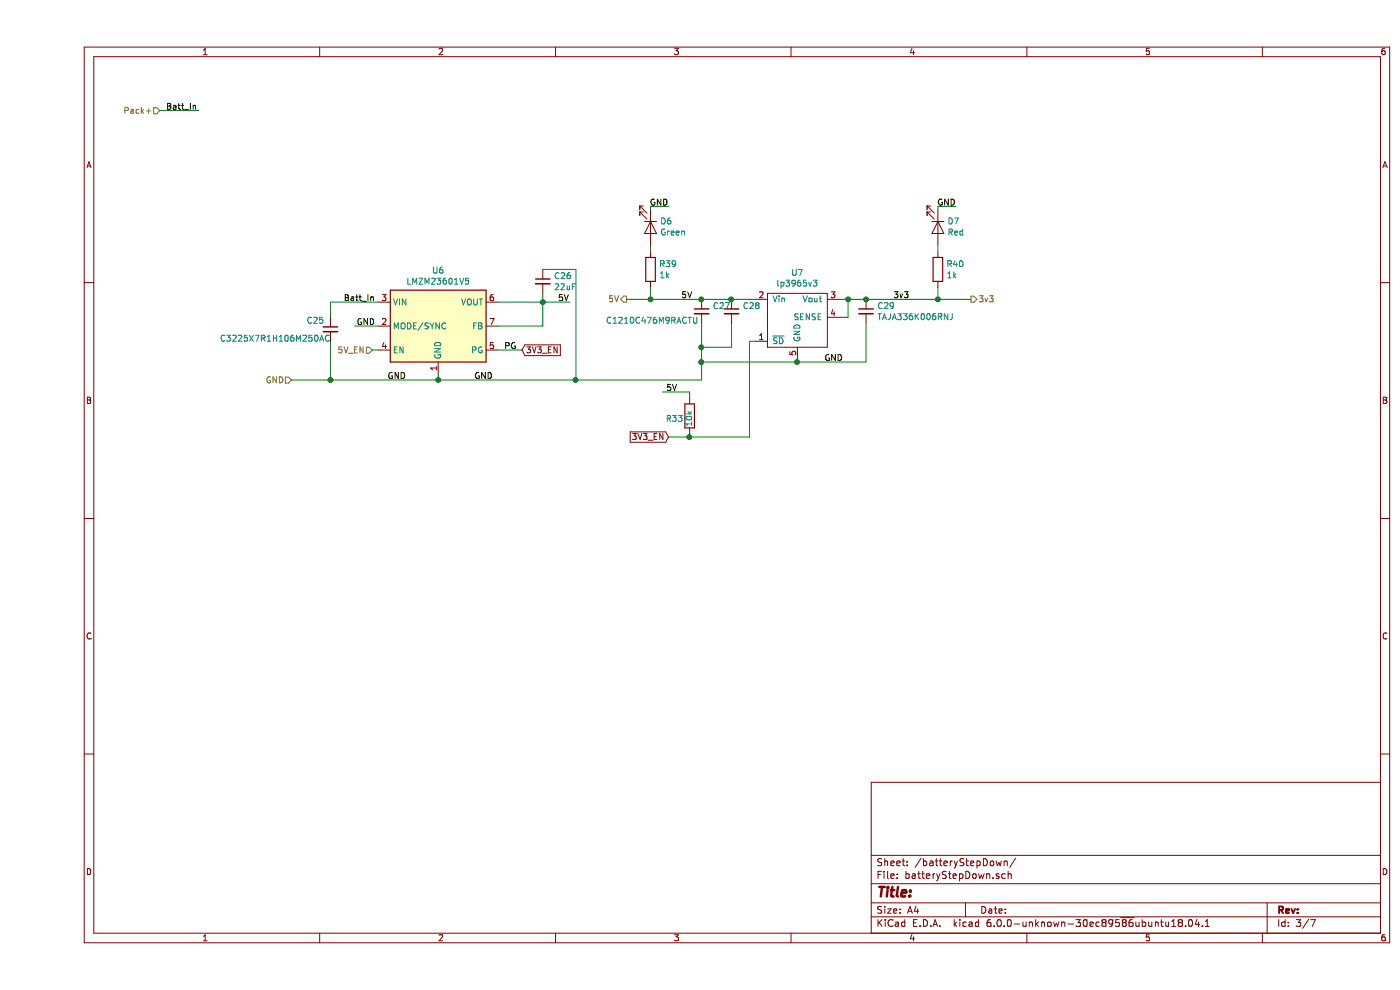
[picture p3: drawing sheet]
EESchema Schematic File Version 5
LIBS:main_board_onion-cache
EELAYER 29 0
EELAYER END
$Descr A4 11693 8268
encoding utf-8
Sheet 3 7
Title ""
Date ""
Rev ""
Comp ""
Comment1 ""
Comment2 ""
Comment3 ""
Comment4 ""
$EndDescr
$Comp
L Regulator_Switching:LMZM23601V5 U6
U 1 1
P 3350 2725
F 0 "U6" H 3350 3192 50  0000 C CNN
F 1 "LMZM23601V5" H 3350 3101 50  0000 C CNN
F 2 "Package_LGA:Texas_SIL0010A_MicroSiP-10-1EP_3.8x3mm_P0.6mm_EP0.7x2.9mm_ThermalVias" H 3350 1875 50  0001 C CNN
F 3 "http://www.ti.com/lit/ds/symlink/lmzm23601.pdf" H 3350 1975 50  0001 C CNN
	1    3350 2725
	1    0    0    -1  
$EndComp
$Comp
L Device:C_Small C26
U 1 1
P 4225 2350
F 0 "C26" H 4317 2396 50  0000 L CNN
F 1 "22uF" H 4317 2305 50  0000 L CNN
F 2 "Capacitor_SMD:C_0805_2012Metric" H 4225 2350 50  0001 C CNN
F 3 "~" H 4225 2350 50  0001 C CNN
	1    4225 2350
	1    0    0    -1  
$EndComp
Wire Wire Line
	2450 2525 2450 2650
Wire Wire Line
	2450 2850 2450 3175
Wire Wire Line
	3350 3175 3350 3125
Wire Wire Line
	3850 2525 4225 2525
Wire Wire Line
	4225 2525 4225 2450
Wire Wire Line
	3850 2725 4225 2725
Wire Wire Line
	4225 2725 4225 2525
Connection ~ 4225 2525
Connection ~ 3350 3175
Wire Wire Line
	4225 2250 4500 2250
Wire Wire Line
	4500 2250 4500 3175
$Comp
L LP3965:lp3965v3 U7
U 1 1
P 6350 2650
F 0 "U7" H 6350 3025 50  0000 C CNN
F 1 "lp3965v3" H 6350 2934 50  0000 C CNN
F 2 "Package_TO_SOT_SMD:SOT-223-5" V 6250 2900 50  0001 C CNN
F 3 "" V 6250 2900 50  0001 C CNN
	1    6350 2650
	1    0    0    -1  
$EndComp
Text Label 4350 2525 0    50   ~ 0
5V
Wire Wire Line
	4225 2525 4450 2525
Wire Wire Line
	6700 2500 6775 2500
Wire Wire Line
	6700 2650 6775 2650
Wire Wire Line
	6775 2650 6775 2500
Connection ~ 6775 2500
Wire Wire Line
	6775 2500 6925 2500
$Comp
L Device:C_Small C29
U 1 1
P 6925 2600
F 0 "C29" H 7017 2646 50  0000 L CNN
F 1 "TAJA336K006RNJ" H 7017 2555 50  0000 L CNN
F 2 "Capacitor_SMD:C_1206_3216Metric" H 6925 2600 50  0001 C CNN
F 3 "~" H 6925 2600 50  0001 C CNN
	1    6925 2600
	1    0    0    -1  
$EndComp
Connection ~ 6925 2500
Wire Wire Line
	6925 2500 7525 2500
Wire Wire Line
	6925 2700 6925 3025
Wire Wire Line
	6925 3025 6350 3025
Wire Wire Line
	6350 3025 6350 3000
$Comp
L Device:C_Small C27
U 1 1
P 5550 2600
F 0 "C27" H 5642 2646 50  0000 L CNN
F 1 "C1210C476M9RACTU" H 5250 2375 50  0001 L CNN
F 2 "Capacitor_SMD:C_1210_3225Metric" H 5550 2600 50  0001 C CNN
F 3 "~" H 5550 2600 50  0001 C CNN
	1    5550 2600
	1    0    0    -1  
$EndComp
Text Label 5475 2500 2    50   ~ 0
5V
Connection ~ 5550 2500
Wire Wire Line
	5550 2500 5125 2500
Wire Wire Line
	5550 2700 5550 2900
Wire Wire Line
	5550 3025 6350 3025
Connection ~ 6350 3025
Text Label 3650 3175 0    50   ~ 0
GND
Text Label 6575 3025 0    50   ~ 0
GND
Text Label 2825 2525 2    50   ~ 0
Batt_In
Wire Wire Line
	5800 2700 5800 2900
Wire Wire Line
	5800 2900 5550 2900
Connection ~ 5550 2900
Wire Wire Line
	5550 2900 5550 3025
Wire Wire Line
	5950 2850 6000 2850
Text Label 7150 2500 0    50   ~ 0
3v3
Text HLabel 1025 925  0    50   Input ~ 0
Pack+
Text Label 1075 925  0    50   ~ 0
Batt_In
Wire Wire Line
	1025 925  1350 925 
Text Label 2825 2725 2    50   ~ 0
GND
Wire Wire Line
	2850 2725 2650 2725
Text Label 3900 2925 0    50   ~ 0
PG
Wire Wire Line
	3850 2925 4050 2925
Wire Wire Line
	3350 3175 4500 3175
Connection ~ 5800 2500
Wire Wire Line
	5550 2500 5800 2500
$Comp
L Device:C_Small C28
U 1 1
P 5800 2600
F 0 "C28" H 5892 2646 50  0000 L CNN
F 1 "C1210C476M9RACTU" H 4750 2525 50  0000 L CNN
F 2 "Capacitor_SMD:C_1210_3225Metric" H 5800 2600 50  0001 C CNN
F 3 "~" H 5800 2600 50  0001 C CNN
	1    5800 2600
	1    0    0    -1  
$EndComp
Text Label 2925 3175 0    50   ~ 0
GND
Wire Wire Line
	4500 3175 5550 3175
Wire Wire Line
	5550 3175 5550 3025
Connection ~ 4500 3175
Connection ~ 5550 3025
Wire Wire Line
	2450 2525 2850 2525
Text GLabel 4050 2925 2    50   Input ~ 0
3V3_EN
Text GLabel 5275 3650 0    50   Input ~ 0
3V3_EN
Wire Wire Line
	5800 2500 6000 2500
Text HLabel 2800 2925 0    50   Input ~ 0
5V_EN
Wire Wire Line
	2800 2925 2850 2925
$Comp
L Device:R R33
U 1 1
P 5450 3475
F 0 "R33" H 5500 3500 50  0000 L CNN
F 1 "10k" V 5450 3425 50  0000 L CNN
F 2 "Resistor_SMD:R_0603_1608Metric" V 5380 3475 50  0001 C CNN
F 3 "~" H 5450 3475 50  0001 C CNN
	1    5450 3475
	-1   0    0    1   
$EndComp
Wire Wire Line
	5275 3650 5450 3650
Wire Wire Line
	5950 2850 5950 3650
Wire Wire Line
	5450 3625 5450 3650
Connection ~ 5450 3650
Wire Wire Line
	5450 3650 5950 3650
Wire Wire Line
	5450 3325 5450 3275
Text Label 5350 3275 2    50   ~ 0
5V
Wire Wire Line
	5225 3275 5450 3275
Text HLabel 7800 2500 2    50   Output ~ 0
3v3
Text HLabel 4925 2500 0    50   Output ~ 0
5V
$Comp
L Device:R R39
U 1 1
P 5125 2250
F 0 "R39" H 5195 2296 50  0000 L CNN
F 1 "1k" H 5195 2205 50  0000 L CNN
F 2 "Resistor_SMD:R_0603_1608Metric" V 5055 2250 50  0001 C CNN
F 3 "~" H 5125 2250 50  0001 C CNN
	1    5125 2250
	1    0    0    -1  
$EndComp
$Comp
L Device:LED D6
U 1 1
P 5125 1900
F 0 "D6" V 5072 1978 50  0000 L CNN
F 1 "Green" V 5163 1978 50  0000 L CNN
F 2 "LED_SMD:LED_0603_1608Metric" H 5125 1900 50  0001 C CNN
F 3 "~" H 5125 1900 50  0001 C CNN
	1    5125 1900
	0    1    1    0   
$EndComp
Text Label 5275 1725 2    50   ~ 0
GND
Wire Wire Line
	5125 2400 5125 2500
Connection ~ 5125 2500
Wire Wire Line
	5125 2500 4925 2500
Wire Wire Line
	5125 2100 5125 2050
Wire Wire Line
	5125 1750 5125 1725
Wire Wire Line
	5125 1725 5275 1725
Text Label 7675 1725 2    50   ~ 0
GND
Wire Wire Line
	7525 1750 7525 1725
Wire Wire Line
	7525 2100 7525 2050
Wire Wire Line
	7525 1725 7675 1725
$Comp
L Device:LED D7
U 1 1
P 7525 1900
F 0 "D7" V 7472 1978 50  0000 L CNN
F 1 "Red" V 7563 1978 50  0000 L CNN
F 2 "LED_SMD:LED_0603_1608Metric" H 7525 1900 50  0001 C CNN
F 3 "~" H 7525 1900 50  0001 C CNN
	1    7525 1900
	0    1    1    0   
$EndComp
$Comp
L Device:R R40
U 1 1
P 7525 2250
F 0 "R40" H 7595 2296 50  0000 L CNN
F 1 "1k" H 7595 2205 50  0000 L CNN
F 2 "Resistor_SMD:R_0603_1608Metric" V 7455 2250 50  0001 C CNN
F 3 "~" H 7525 2250 50  0001 C CNN
	1    7525 2250
	1    0    0    -1  
$EndComp
Wire Wire Line
	7525 2400 7525 2500
Connection ~ 7525 2500
Wire Wire Line
	7525 2500 7800 2500
$Comp
L Device:C_Small C25
U 1 1
P 2450 2750
F 0 "C25" H 2250 2825 50  0000 L CNN
F 1 "C3225X7R1H106M250AC" H 1525 2675 50  0000 L CNN
F 2 "Resistor_SMD:R_1210_3225Metric" H 2450 2750 50  0001 C CNN
F 3 "~" H 2450 2750 50  0001 C CNN
	1    2450 2750
	1    0    0    -1  
$EndComp
Wire Wire Line
	2450 3175 3350 3175
Text HLabel 2125 3175 0    50   Input ~ 0
GND
Wire Wire Line
	2450 3175 2125 3175
Connection ~ 2450 3175
$EndSCHEMATC
